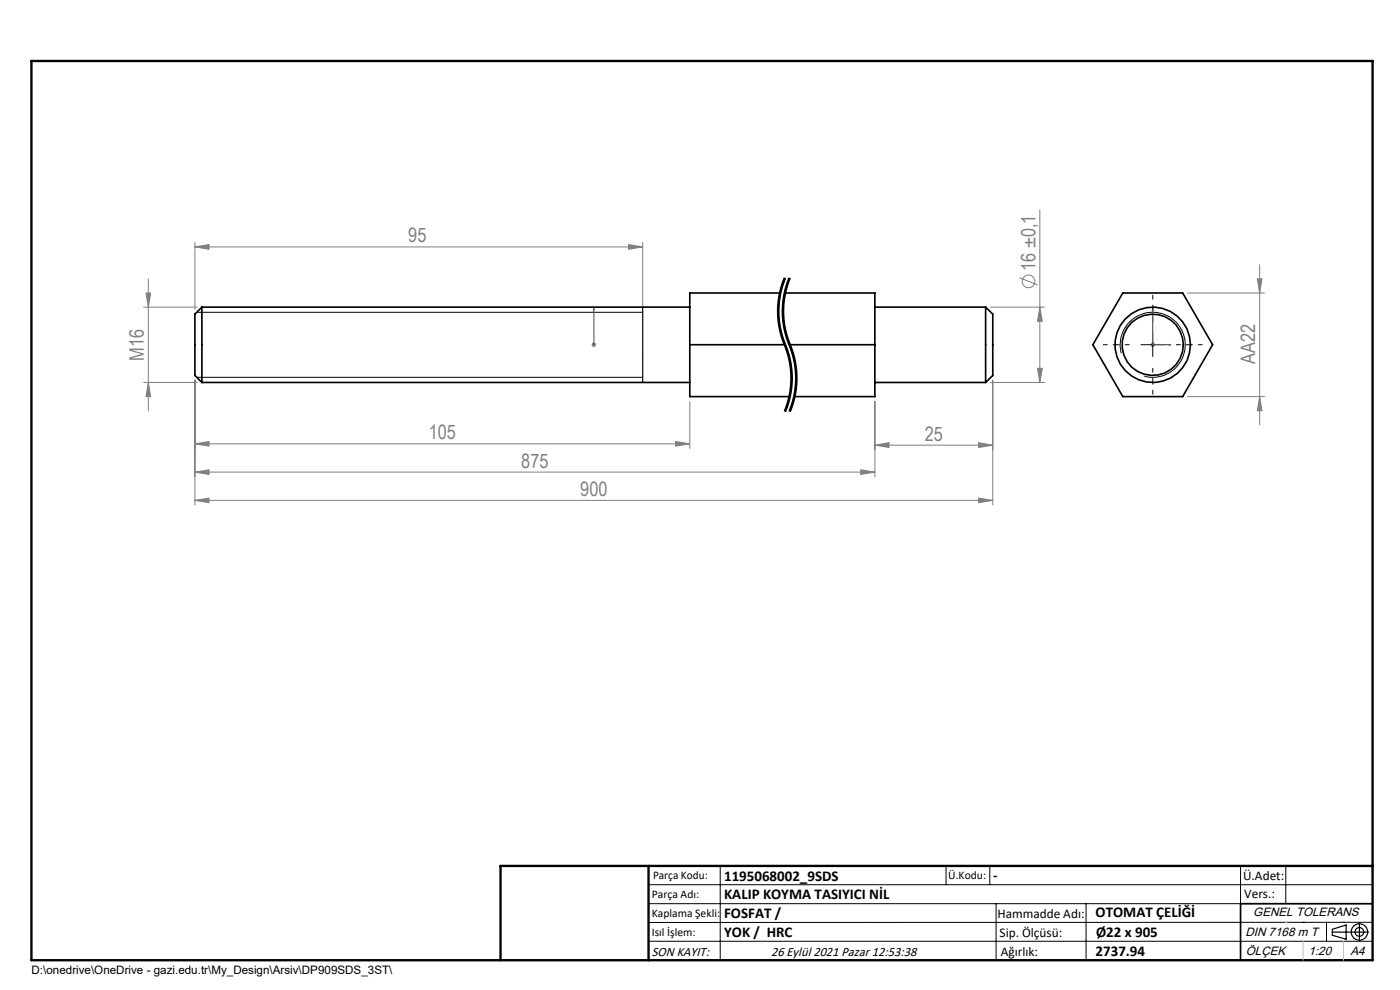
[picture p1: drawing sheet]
<svg xmlns="http://www.w3.org/2000/svg" width="297mm" height="210mm" viewBox="0 0 297 210" stroke-linecap="round" stroke-linejoin="round" font-family="sans-serif">
<g fill="none" stroke="#808080" stroke-width=".21">
<path d="M31.5 59.2v27.9M41.3 52.4l3-.5v1zM41.3 51.4v14.2M41.3 52.4h95M133.3 51.9l3 .5-3 .5zM136.3 51.4v13.9M216.3 58.9l3.8 1.6M220.6 44.5v36.6M266.7 59.2h1l-.5 3zM267.2 56.2v33.9M30.5 65.1h11.3M31 62.2h1l-.5 2.9z"/>
<path d="M125.5 73.1h1M125.6 72.8l.7 .7M126 72.6v1.1M126.3 72.8l-.7 .7M210.1 65.1h11.5M220.1 78.1h1l-.5 3zM220.6 65.1l.5 3h-1zM244.1 73.1h.9M244.2 72.8l.7 .7M244.5 72.6v1.1M244.9 72.8l-.7 .7M251.9 62.2h16.4"/>
<path d="M30.5 81.1h11.3M31.5 81.1l.5 3h-1zM41.3 94.1l3-.4v.9zM41.3 80.6v26.5M41.3 94.1h105M143.3 93.7l3 .4-3 .5zM146.3 85.2v9.9M182.6 99.7l3 .4-3 .5zM185.6 94.4l3-.5v1zM185.6 85.2v15.9M185.6 94.4h25M207.6 93.9l3 .5-3 .5z"/>
<path d="M210.1 81.1h11.5M210.6 80.6v26.5M251.9 84.1h16.4M267.2 84.1l.5 3h-1zM41.3 100.1l3-.4v.9zM41.3 106.1l3-.5v1zM41.3 100.1h144.3M41.3 106.1h169.3M207.6 105.6l3 .5-3 .5z"/>
<circle cx="218.2" cy="59.7" r="1.34"/>
</g>
<g fill="none" stroke="#000" stroke-width=".21">
<path d="M166.3 58.9l-.9 3M166.5 58.9a19.3 19.3 0 0 0 .6 15.7 18.4 18.4 0 0 1-.6 12.7M166.7 59l-.8 2.4M167.3 58.9l-.9 3M167.5 58.9a19.3 19.3 0 0 0 .6 15.7 18.4 18.4 0 0 1-.6 12.7M167.7 59l-.8 2.4M41.7 66.2h94.6M165.4 61.9a18.7 18.7 0 0 0 .5 10.1M165.6 62.6a18.2 18.2 0 0 0 .8 9.9M165.9 61.4l-.3 1.2M165.9 72l1.1 3 .6 3M166.4 61.9a18.7 18.7 0 0 0 .5 10.1"/>
<path d="M166.4 72.5l.2 .3M166.6 72.8l.1 .3zM166.6 62.6a18.3 18.3 0 0 0 .8 9.9M166.7 73.1l1.1 3.6M166.9 61.4l-.3 1.2M166.9 72l1.3 3.6M167.4 72.5l.9 2.4 .5 1.8M167.6 78l.1 1.9M167.7 79.9l-.1 2.5M167.8 76.7l.3 2.5-.1 2.6M168.1 75.6l.5 2.4 .1 1.9M168.7 79.9v1.9l-.4 2.5"/>
<path d="M168.8 76.7l.3 2.5-.1 2.6M237.9 74.9a6.9 6.9 0 0 1 6-8.6 6.9 6.9 0 0 1 7.5 7.4 6.9 6.9 0 0 1-8.7 6.1M242 73.1h5.1M244.5 70.7v4.9M41.7 80h94.6M167.3 84.2l-1 3M167.6 82.4l-.3 1.9M168 81.8l-.5 3.1-.8 2.5M168.2 84.9l-.9 2.3M168.3 84.2l-.2 .7M169 81.8l-.5 3.1-.8 2.5M137.6 187.7h153.6"/>
<path d="M137.6 191.7h153.6M137.6 199.7h153.6M152.8 183.7v20M200.7 183.7v4M210 183.7v4M211.3 191.7v12M230.4 191.7v12M263.2 183.7v20M272.8 183.7v8M276.4 195.6h.1M281.4 195.6v4.1M285 195.6h.1"/>
<path d="M291.2 195.6l-153.6 .1"/>
</g>
<g fill="none" stroke="#000" stroke-width=".25">
<path d="M136.3 65.1v16M282.6 197.7h7.8M282.6 197.1l3-.9v3l-3-.8zM288.4 195.8v3.8M106.2 203.7h185"/>
<circle cx="288.4" cy="197.7" r="1.74"/>
<circle cx="288.4" cy="197.7" r=".93"/>
</g>
<path d="M166.5 58.9a18.4 18.4 0 0 0 0 14.2M167.5 58.9a18.4 18.4 0 0 0 0 14.2M166.5 73.1a18.4 18.4 0 0 1 0 14.2M167.5 73.1a18.4 18.4 0 0 1 0 14.2" fill="none" stroke="#000" stroke-width=".21" stroke-dasharray="6.3 1.3 1.3 1.3" stroke-dashoffset="1" stroke-linecap="butt"/>
<path d="M126 73.1v.1zM126 65.4v.4v-.4M126 73.1h.1M126 65.4v7.7M244.5 65.4l.2 .4h-.3zM244.5 65.4v7.7h3.9M248 73.1h.4l-.4 .1z" fill="none" stroke="#00f" stroke-width=".21"/>
<path d="M239.6 73.1h-5.5M244.6 68.1v-5.5M244.6 78.1v5.5M249.6 73.1h5.5" fill="none" stroke="#000" stroke-width=".21" stroke-dasharray="15.2 1.3 1.3 1.3" stroke-dashoffset="14.4"/>
<path d="M291.2 191.7h-28v12" fill="none" stroke="#000" stroke-width=".35"/>
<path d="M6.7 12.9h284.5v190.8h-284.5zM137.6 183.7v20M291.2 183.7h-185v20" fill="none" stroke="#000" stroke-width=".5"/>
<path d="M276.4 199.7v4M285 199.7v4" fill="none" stroke="#c0c0c0" stroke-width=".21"/>
<path d="M272.8 195.6h.1" fill="none" stroke="#c0c0c0" stroke-width=".25"/>
<g fill="#00f">
<path d="M126 73.1v.1zM126 65.4v.4z"/>
<path d="M248 73.1h.4l-.4 .1zM244.5 65.4l.2 .4h-.3z"/>
</g>
<g fill="#808080">
<path d="M133.3 51.9l3 .5-3 .5zM41.3 52.4l3-.5v1z"/>
<path d="M41.3 94.1l3-.4v.9zM143.3 93.7l3 .4-3 .5zM41.3 100.1l3-.4v.9zM182.6 99.7l3 .4-3 .5zM41.3 106.1l3-.5v1zM207.6 105.6l3 .5-3 .5zM185.6 94.4l3-.5v1zM207.6 93.9l3 .5-3 .5z"/>
<path d="M31.5 81.1l.5 3h-1zM31 62.2h1l-.5 2.9z"/>
<path d="M220.6 65.1l.5 3h-1zM220.1 78.1h1l-.5 3zM266.7 59.2h1l-.5 3zM267.2 84.1l.5 3h-1z"/>
</g>
<g fill="none" stroke="#000" stroke-width=".35">
<path d="M42.8 65.1v16M42.8 65.1l-1.5 1.5v13l1.5 1.5M42.8 65.1h103.5M146.3 73.1h20.2M165.5 62.2h-19.2v21.9h21.2M166.5 62.2h19.1v21.9h-17.1M167.5 73.1h18.1M185.6 65.1h23.5M209.1 65.1v16M209.1 65.1l1.5 1.5v13l-1.5 1.5M238.2 62.2h12.7l6.3 10.9-6.3 11h-12.7l-6.4-11zM42.8 81.1h103.5"/>
<path d="M185.6 81.1h23.5"/>
<circle cx="244.5" cy="73.1" r="6.5"/>
<circle cx="244.6" cy="73.1" r="8"/>
</g>
<g font-size="4.2" fill="#808080">
<text x="86.6" y="51.4">95</text>
<text x="219.7" y="57.5" transform="rotate(-90 219.7 57.5)">16 ±0,1</text>
<text x="30.5" y="76.5" transform="rotate(-90 30.5 76.5)">M16</text>
<text x="266.3" y="77.2" transform="rotate(-90 266.3 77.2)">AA22</text>
<text x="91" y="93.2">105</text>
<text x="196.2" y="93.4">25</text>
<text x="110.6" y="99.2">875</text>
<text x="123.1" y="105.2">900</text>
</g>
<g font-size="3.2">
<text x="153.6" y="186.8">1195068002_9SDS</text>
<text x="153.6" y="190.8">KALIP KOYMA TASIYICI NİL</text>
<text x="210.7" y="186.6">-</text>
<text x="153.6" y="194.8">FOSFAT /</text>
<text x="232.4" y="194.5">OTOMAT ÇELİĞİ</text>
<text x="153.6" y="198.8">YOK / HRC</text>
<text x="232.4" y="202.8">2737.94</text>
<text x="232.5" y="198.8">Ø22 x 905</text>
</g>
<g font-size="2.8">
<text x="263.7" y="186.7">Ü.Adet:</text>
<text x="263.9" y="190.5">Vers.:</text>
<text x="211.6" y="194.8">Hammadde Adı:</text>
<text x="138.3" y="202.8">SON KAYIT:</text>
<text x="163.6" y="202.8">26 Eylül 2021 Pazar 12:53:38</text>
<text x="212.1" y="198.7">Sip. Ölçüsü:</text>
<text x="212.3" y="202.7">Ağırlık:</text>
</g>
<g font-size="2.6">
<text x="265.9" y="194.4">GENEL TOLERANS</text>
<text x="264.2" y="198.5">DIN 7168 m T</text>
<text x="264.3" y="202.6">ÖLÇEK</text>
<text x="277.6" y="202.6">1:20</text>
<text x="286.5" y="202.6">A4</text>
</g>
<g font-size="2.5">
<text x="138.3" y="190.5">Parça Adı:</text>
<text x="138.5" y="186.5">Parça Kodu:</text>
<text x="201.2" y="186.5">Ü.Kodu:</text>
<text x="138.3" y="194.5">Kaplama Şekli:</text>
<text x="138.3" y="198.6">Isıl İşlem:</text>
<text x="6.7" y="206.7">D:\onedrive\OneDrive - gazi.edu.tr\My_Design\Arsiv\DP909SDS_3ST\</text>
</g>
</svg>
